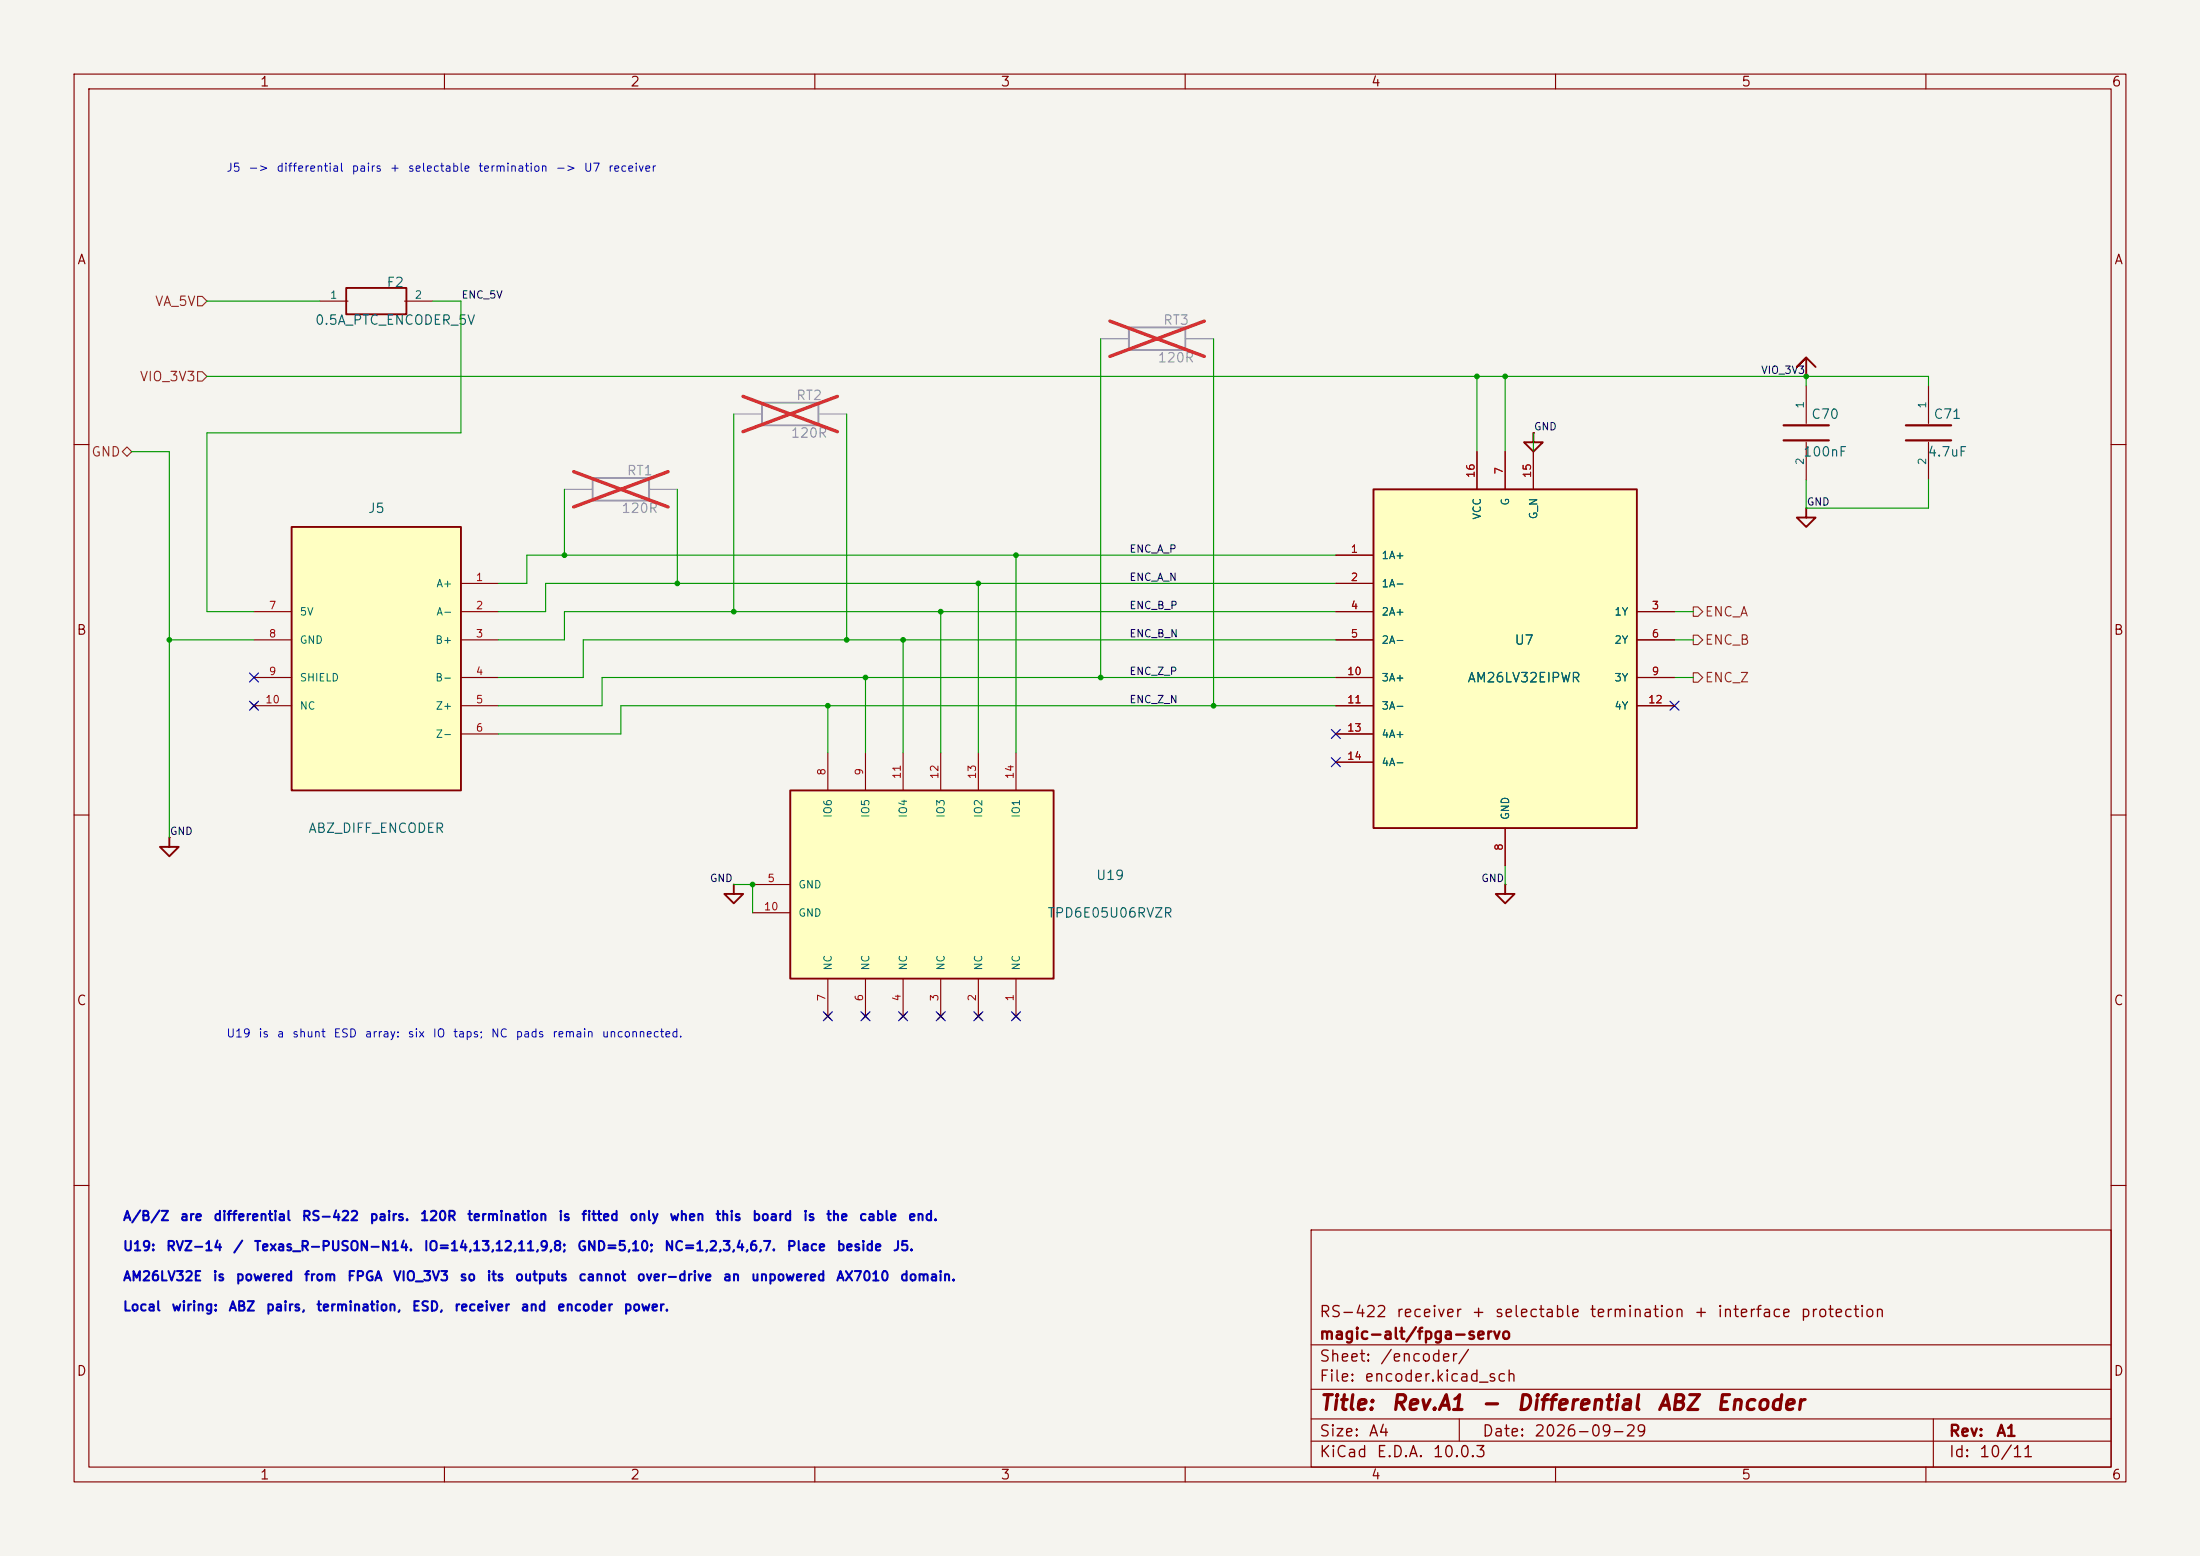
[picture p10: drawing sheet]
(kicad_sch
(version 20260306)
(generator "eeschema")
(generator_version "10.0")
(paper "A4")
(title_block
  (title "Rev.A1 - Differential ABZ Encoder")
  (date "2026-09-29")
  (rev "A1")
  (company "magic-alt/fpga-servo")
  (comment 1 "RS-422 receiver + selectable termination + interface protection"))
(lib_symbols
  (symbol "ax7010_servo_reva:AM26LV32E"
   (pin_names
    (offset 1.016)) (exclude_from_sim no) (in_bom yes) (on_board yes)
   (in_pos_files yes)
   (duplicate_pin_numbers_are_jumpers no)
   (property "Reference" "U" (at 0 27.432 0) (show_name no) (do_not_autoplace no) (effects (font (size 1.27 1.27))))
   (property "Value" "AM26LV32E" (at 0 -27.432 0) (show_name no) (do_not_autoplace no) (effects (font (size 1.27 1.27))))
   (property "Footprint" "" (at 0 0 0) (show_name no) (do_not_autoplace no) (hide yes) (effects (font (size 1.27 1.27))))
   (property "Datasheet" "" (at 0 0 0) (show_name no) (do_not_autoplace no) (hide yes) (effects (font (size 1.27 1.27))))
   (property "Description" "" (at 0 0 0) (show_name no) (do_not_autoplace no) (hide yes) (effects (font (size 1.27 1.27))))
   (symbol "AM26LV32E_0_1"
    (rectangle (start -17.78 22.86) (end 17.78 -22.86) (stroke (width 0.254) (type solid)) (fill (type background))))
   (symbol "AM26LV32E_1_1"
    (pin input line (at -22.86 13.97 0) (length 5.08) (name "1A+" (effects (font (size 1.016 1.016)))) (number "1" (effects (font (size 1.016 1.016)))))
    (pin input line (at -22.86 10.16 0) (length 5.08) (name "1A-" (effects (font (size 1.016 1.016)))) (number "2" (effects (font (size 1.016 1.016)))))
    (pin output line (at 22.86 6.35 180) (length 5.08) (name "1Y" (effects (font (size 1.016 1.016)))) (number "3" (effects (font (size 1.016 1.016)))))
    (pin input line (at -22.86 6.35 0) (length 5.08) (name "2A+" (effects (font (size 1.016 1.016)))) (number "4" (effects (font (size 1.016 1.016)))))
    (pin input line (at -22.86 2.54 0) (length 5.08) (name "2A-" (effects (font (size 1.016 1.016)))) (number "5" (effects (font (size 1.016 1.016)))))
    (pin output line (at 22.86 2.54 180) (length 5.08) (name "2Y" (effects (font (size 1.016 1.016)))) (number "6" (effects (font (size 1.016 1.016)))))
    (pin input line (at 0 27.94 270) (length 5.08) (name "G" (effects (font (size 1.016 1.016)))) (number "7" (effects (font (size 1.016 1.016)))))
    (pin power_in line (at 0 -27.94 90) (length 5.08) (name "GND" (effects (font (size 1.016 1.016)))) (number "8" (effects (font (size 1.016 1.016)))))
    (pin output line (at 22.86 -2.54 180) (length 5.08) (name "3Y" (effects (font (size 1.016 1.016)))) (number "9" (effects (font (size 1.016 1.016)))))
    (pin input line (at -22.86 -2.54 0) (length 5.08) (name "3A+" (effects (font (size 1.016 1.016)))) (number "10" (effects (font (size 1.016 1.016)))))
    (pin input line (at -22.86 -6.35 0) (length 5.08) (name "3A-" (effects (font (size 1.016 1.016)))) (number "11" (effects (font (size 1.016 1.016)))))
    (pin output line (at 22.86 -6.35 180) (length 5.08) (name "4Y" (effects (font (size 1.016 1.016)))) (number "12" (effects (font (size 1.016 1.016)))))
    (pin input line (at -22.86 -10.16 0) (length 5.08) (name "4A+" (effects (font (size 1.016 1.016)))) (number "13" (effects (font (size 1.016 1.016)))))
    (pin input line (at -22.86 -13.97 0) (length 5.08) (name "4A-" (effects (font (size 1.016 1.016)))) (number "14" (effects (font (size 1.016 1.016)))))
    (pin input line (at 3.81 27.94 270) (length 5.08) (name "G_N" (effects (font (size 1.016 1.016)))) (number "15" (effects (font (size 1.016 1.016)))))
    (pin power_in line (at -3.81 27.94 270) (length 5.08) (name "VCC" (effects (font (size 1.016 1.016)))) (number "16" (effects (font (size 1.016 1.016))))))
   (embedded_fonts no))
  (symbol "ax7010_servo_reva:C"
   (pin_numbers (hide yes))
   (pin_names
    (offset 0)) (exclude_from_sim no) (in_bom yes) (on_board yes)
   (in_pos_files yes)
   (duplicate_pin_numbers_are_jumpers no)
   (property "Reference" "C" (at 2.54 2.54 0) (show_name no) (do_not_autoplace no) (effects (font (size 1.016 1.016)) (justify left)))
   (property "Value" "C" (at 2.54 -2.54 0) (show_name no) (do_not_autoplace no) (effects (font (size 1.016 1.016)) (justify left)))
   (property "Footprint" "" (at 0 0 0) (show_name no) (do_not_autoplace no) (hide yes) (effects (font (size 1.27 1.27))))
   (property "Datasheet" "" (at 0 0 0) (show_name no) (do_not_autoplace no) (hide yes) (effects (font (size 1.27 1.27))))
   (property "Description" "" (at 0 0 0) (show_name no) (do_not_autoplace no) (hide yes) (effects (font (size 1.27 1.27))))
   (symbol "C_0_1"
    (polyline (pts (xy -3.048 1.016) (xy 3.048 1.016)) (stroke (width 0.3048) (type solid)) (fill (type none)))
    (polyline (pts (xy -3.048 -1.016) (xy 3.048 -1.016)) (stroke (width 0.3048) (type solid)) (fill (type none))))
   (symbol "C_1_1"
    (pin passive line (at 0 6.35 270) (length 5.08) (name "1" (effects (font (size 1.016 1.016)))) (number "1" (effects (font (size 1.016 1.016)))))
    (pin passive line (at 0 -6.35 90) (length 5.08) (name "2" (effects (font (size 1.016 1.016)))) (number "2" (effects (font (size 1.016 1.016))))))
   (embedded_fonts no))
  (symbol "ax7010_servo_reva:ENCODER_DIFF"
   (pin_names
    (offset 1.016)) (exclude_from_sim no) (in_bom yes) (on_board yes)
   (in_pos_files yes)
   (duplicate_pin_numbers_are_jumpers no)
   (property "Reference" "J" (at 0 22.352 0) (show_name no) (do_not_autoplace no) (effects (font (size 1.27 1.27))))
   (property "Value" "ENCODER_DIFF" (at 0 -22.352 0) (show_name no) (do_not_autoplace no) (effects (font (size 1.27 1.27))))
   (property "Footprint" "" (at 0 0 0) (show_name no) (do_not_autoplace no) (hide yes) (effects (font (size 1.27 1.27))))
   (property "Datasheet" "" (at 0 0 0) (show_name no) (do_not_autoplace no) (hide yes) (effects (font (size 1.27 1.27))))
   (property "Description" "" (at 0 0 0) (show_name no) (do_not_autoplace no) (hide yes) (effects (font (size 1.27 1.27))))
   (symbol "ENCODER_DIFF_0_1"
    (rectangle (start -11.43 17.78) (end 11.43 -17.78) (stroke (width 0.254) (type solid)) (fill (type background))))
   (symbol "ENCODER_DIFF_1_1"
    (pin passive line (at -16.51 10.16 0) (length 5.08) (name "A+" (effects (font (size 1.016 1.016)))) (number "1" (effects (font (size 1.016 1.016)))))
    (pin passive line (at -16.51 6.35 0) (length 5.08) (name "A-" (effects (font (size 1.016 1.016)))) (number "2" (effects (font (size 1.016 1.016)))))
    (pin passive line (at -16.51 2.54 0) (length 5.08) (name "B+" (effects (font (size 1.016 1.016)))) (number "3" (effects (font (size 1.016 1.016)))))
    (pin passive line (at -16.51 -2.54 0) (length 5.08) (name "B-" (effects (font (size 1.016 1.016)))) (number "4" (effects (font (size 1.016 1.016)))))
    (pin passive line (at -16.51 -6.35 0) (length 5.08) (name "Z+" (effects (font (size 1.016 1.016)))) (number "5" (effects (font (size 1.016 1.016)))))
    (pin passive line (at -16.51 -10.16 0) (length 5.08) (name "Z-" (effects (font (size 1.016 1.016)))) (number "6" (effects (font (size 1.016 1.016)))))
    (pin passive line (at 16.51 6.35 180) (length 5.08) (name "5V" (effects (font (size 1.016 1.016)))) (number "7" (effects (font (size 1.016 1.016)))))
    (pin passive line (at 16.51 2.54 180) (length 5.08) (name "GND" (effects (font (size 1.016 1.016)))) (number "8" (effects (font (size 1.016 1.016)))))
    (pin passive line (at 16.51 -2.54 180) (length 5.08) (name "SHIELD" (effects (font (size 1.016 1.016)))) (number "9" (effects (font (size 1.016 1.016)))))
    (pin no_connect line (at 16.51 -6.35 180) (length 5.08) (name "NC" (effects (font (size 1.016 1.016)))) (number "10" (effects (font (size 1.016 1.016))))))
   (embedded_fonts no))
  (symbol "ax7010_servo_reva:FUSE"
   (pin_numbers (hide yes))
   (pin_names
    (offset 0)) (exclude_from_sim no) (in_bom yes) (on_board yes)
   (in_pos_files yes)
   (duplicate_pin_numbers_are_jumpers no)
   (property "Reference" "F" (at 0 2.54 0) (show_name no) (do_not_autoplace no) (effects (font (size 1.016 1.016))))
   (property "Value" "FUSE" (at 0 -2.54 0) (show_name no) (do_not_autoplace no) (effects (font (size 1.016 1.016))))
   (property "Footprint" "" (at 0 0 0) (show_name no) (do_not_autoplace no) (hide yes) (effects (font (size 1.27 1.27))))
   (property "Datasheet" "" (at 0 0 0) (show_name no) (do_not_autoplace no) (hide yes) (effects (font (size 1.27 1.27))))
   (property "Description" "" (at 0 0 0) (show_name no) (do_not_autoplace no) (hide yes) (effects (font (size 1.27 1.27))))
   (symbol "FUSE_0_1"
    (rectangle (start -4.064 1.778) (end 4.064 -1.778) (stroke (width 0.254) (type solid)) (fill (type none))))
   (symbol "FUSE_1_1"
    (pin passive line (at -7.62 0 0) (length 3.81) (name "1" (effects (font (size 1.016 1.016)))) (number "1" (effects (font (size 1.016 1.016)))))
    (pin passive line (at 7.62 0 180) (length 3.81) (name "2" (effects (font (size 1.016 1.016)))) (number "2" (effects (font (size 1.016 1.016))))))
   (embedded_fonts no))
  (symbol "ax7010_servo_reva:R"
   (pin_numbers (hide yes))
   (pin_names (offset 0) (hide yes)) (exclude_from_sim no) (in_bom yes) (on_board yes)
   (in_pos_files yes)
   (duplicate_pin_numbers_are_jumpers no)
   (property "Reference" "R" (at 0 2.54 0) (show_name no) (do_not_autoplace no) (effects (font (size 1.016 1.016))))
   (property "Value" "R" (at 0 -2.54 0) (show_name no) (do_not_autoplace no) (effects (font (size 1.016 1.016))))
   (property "Footprint" "" (at 0 0 0) (show_name no) (do_not_autoplace no) (hide yes) (effects (font (size 1.27 1.27))))
   (property "Datasheet" "" (at 0 0 0) (show_name no) (do_not_autoplace no) (hide yes) (effects (font (size 1.27 1.27))))
   (property "Description" "" (at 0 0 0) (show_name no) (do_not_autoplace no) (hide yes) (effects (font (size 1.27 1.27))))
   (symbol "R_0_1"
    (rectangle (start -3.81 1.524) (end 3.81 -1.524) (stroke (width 0.254) (type solid)) (fill (type none))))
   (symbol "R_1_1"
    (pin passive line (at -7.62 0 0) (length 3.81) (name "1" (effects (font (size 1.016 1.016)))) (number "1" (effects (font (size 1.016 1.016)))))
    (pin passive line (at 7.62 0 180) (length 3.81) (name "2" (effects (font (size 1.016 1.016)))) (number "2" (effects (font (size 1.016 1.016))))))
   (embedded_fonts no))
  (symbol "ax7010_servo_reva:TPD6E05U06"
   (pin_names
    (offset 1.016)) (exclude_from_sim no) (in_bom yes) (on_board yes)
   (in_pos_files yes)
   (duplicate_pin_numbers_are_jumpers no)
   (property "Reference" "U" (at 0 22.86 0) (show_name no) (do_not_autoplace no) (effects (font (size 1.27 1.27))))
   (property "Value" "TPD6E05U06" (at 0 -22.86 0) (show_name no) (do_not_autoplace no) (effects (font (size 1.27 1.27))))
   (property "Footprint" "" (at 0 0 0) (show_name no) (do_not_autoplace no) (hide yes) (effects (font (size 1.27 1.27))))
   (property "Datasheet" "" (at 0 0 0) (show_name no) (do_not_autoplace no) (hide yes) (effects (font (size 1.27 1.27))))
   (property "Description" "" (at 0 0 0) (show_name no) (do_not_autoplace no) (hide yes) (effects (font (size 1.27 1.27))))
   (symbol "TPD6E05U06_0_1"
    (rectangle (start -12.7 17.78) (end 12.7 -17.78) (stroke (width 0.254) (type solid)) (fill (type background))))
   (symbol "TPD6E05U06_1_1"
    (pin bidirectional line (at -17.78 12.7 0) (length 5.08) (name "IO1" (effects (font (size 1.016 1.016)))) (number "14" (effects (font (size 1.016 1.016)))))
    (pin bidirectional line (at -17.78 7.62 0) (length 5.08) (name "IO2" (effects (font (size 1.016 1.016)))) (number "13" (effects (font (size 1.016 1.016)))))
    (pin bidirectional line (at -17.78 2.54 0) (length 5.08) (name "IO3" (effects (font (size 1.016 1.016)))) (number "12" (effects (font (size 1.016 1.016)))))
    (pin bidirectional line (at -17.78 -2.54 0) (length 5.08) (name "IO4" (effects (font (size 1.016 1.016)))) (number "11" (effects (font (size 1.016 1.016)))))
    (pin bidirectional line (at -17.78 -7.62 0) (length 5.08) (name "IO5" (effects (font (size 1.016 1.016)))) (number "9" (effects (font (size 1.016 1.016)))))
    (pin bidirectional line (at -17.78 -12.7 0) (length 5.08) (name "IO6" (effects (font (size 1.016 1.016)))) (number "8" (effects (font (size 1.016 1.016)))))
    (pin power_in line (at 0 -22.86 90) (length 5.08) (name "GND" (effects (font (size 1.016 1.016)))) (number "5" (effects (font (size 1.016 1.016)))))
   (pin no_connect line (at 17.78 12.70 180) (length 5.08) (name "NC" (effects (font (size 1.016 1.016)))) (number "1" (effects (font (size 1.016 1.016)))))
(pin no_connect line (at 17.78 7.62 180) (length 5.08) (name "NC" (effects (font (size 1.016 1.016)))) (number "2" (effects (font (size 1.016 1.016)))))
(pin no_connect line (at 17.78 2.54 180) (length 5.08) (name "NC" (effects (font (size 1.016 1.016)))) (number "3" (effects (font (size 1.016 1.016)))))
(pin no_connect line (at 17.78 -2.54 180) (length 5.08) (name "NC" (effects (font (size 1.016 1.016)))) (number "4" (effects (font (size 1.016 1.016)))))
(pin no_connect line (at 17.78 -7.62 180) (length 5.08) (name "NC" (effects (font (size 1.016 1.016)))) (number "6" (effects (font (size 1.016 1.016)))))
(pin no_connect line (at 17.78 -12.70 180) (length 5.08) (name "NC" (effects (font (size 1.016 1.016)))) (number "7" (effects (font (size 1.016 1.016)))))
(pin power_in line (at 3.81 -22.86 90) (length 5.08) (name "GND" (effects (font (size 1.016 1.016)))) (number "10" (effects (font (size 1.016 1.016))))))
   (embedded_fonts no))

(symbol "ax7010_servo_reva:PWR_GND" (pin_names (offset 0) (hide yes)) (pin_numbers (hide yes)) (in_bom no) (on_board no) (in_pos_files no)
(property "Reference" "#PWR" (at 0 0 0) (effects (font (size 1 1)) (hide yes)))
(property "Value" "/GND" (at 0 -4.445 0) (effects (font (size 1 1)) (hide yes)))
(symbol "PWR_GND_0_1" (polyline (pts (xy 0 0) (xy 0 -1.27) (xy -1.27 -1.27) (xy 0 -2.54) (xy 1.27 -1.27) (xy 0 -1.27)) (stroke (width 0.254) (type default)) (fill (type none))))
(symbol "PWR_GND_1_1" (pin passive line (at 0 0 90) (length 0) (name "GND" (effects (font (size 1 1)))) (number "1" (effects (font (size 1 1)))))))

(symbol "ax7010_servo_reva:PWR_VIO_3V3" (pin_names (offset 0) (hide yes)) (pin_numbers (hide yes)) (in_bom no) (on_board no) (in_pos_files no)
(property "Reference" "#PWR" (at 0 0 0) (effects (font (size 1 1)) (hide yes)))
(property "Value" "/VIO_3V3" (at 0 4.445 0) (effects (font (size 1 1)) (hide yes)))
(symbol "PWR_VIO_3V3_0_1" (polyline (pts (xy 0 0) (xy 0 2.54) (xy -1.27 1.27) (xy 0 2.54) (xy 1.27 1.27)) (stroke (width 0.254) (type default)) (fill (type none))))
(symbol "PWR_VIO_3V3_1_1" (pin passive line (at 0 0 90) (length 0) (name "VIO_3V3" (effects (font (size 1 1)))) (number "1" (effects (font (size 1 1))))))))
(text "Local wiring: ABZ pairs, termination, ESD, receiver and encoder power."
  (exclude_from_sim no)
  (at 16.51 177.292 0)
  (effects (font (size 1.27 1.27) (thickness 0.254)
    (bold yes)) (justify left bottom)))
(text "A/B/Z are differential RS-422 pairs. 120R termination is fitted only when this board is the cable end."
  (exclude_from_sim no)
  (at 16.51 165.1 0)
  (effects (font (size 1.27 1.27) (thickness 0.254)
    (bold yes)) (justify left bottom)))
(text "U19: RVZ-14 / Texas_R-PUSON-N14. IO=14,13,12,11,9,8; GND=5,10; NC=1,2,3,4,6,7. Place beside J5."
  (exclude_from_sim no)
  (at 16.51 169.164 0)
  (effects (font (size 1.27 1.27) (thickness 0.254)
    (bold yes)) (justify left bottom)))
(text "AM26LV32E is powered from FPGA VIO_3V3 so its outputs cannot over-drive an unpowered AX7010 domain."
  (exclude_from_sim no)
  (at 16.51 173.228 0)
  (effects (font (size 1.27 1.27) (thickness 0.254)
    (bold yes)) (justify left bottom)))
(symbol
  (lib_id "ax7010_servo_reva:ENCODER_DIFF")
  (at 50.8 88.9 0.0) (mirror y)
  (unit 1)
  (body_style 1)
  (exclude_from_sim no)
  (in_bom yes)
  (on_board yes)
  (in_pos_files yes)
  (dnp no)
  (property "Reference" "J5" (at 50.8 68.58 0) (show_name no) (do_not_autoplace no) (effects (font (size 1.27 1.27))))
  (property "Value" "ABZ_DIFF_ENCODER" (at 50.8 111.76 0) (show_name no) (do_not_autoplace no) (effects (font (size 1.27 1.27))))
  (property "Footprint" "fpga-servo:JILN_3210_2x05_P2.54mm_D1.02" (at 50.8 88.9 0) (hide yes) (show_name no) (do_not_autoplace no) (effects (font (size 1.27 1.27))))
  (property "Datasheet" "https://atta.szlcsc.com/upload/public/pdf/source/20190920/C429963_F9492D44774B1CF9B8CD95C0C24EAA23.pdf" (at 50.8 88.9 0) (show_name no) (do_not_autoplace no) (effects (font (size 1.27 1.27)) (hide yes)))
  (property "Description" "" (at 50.8 88.9 0) (show_name no) (do_not_autoplace no) (effects (font (size 1.27 1.27))) (hide yes))
  (property "MPN" "321010SG0ABK00A01"
 (id 0)
 (at 50.8 88.9 0)
 (effects
  (font (size 1.27 1.27))
  (hide yes)))
  (property "Manufacturer" "JILN(锦凌)"
 (id 1)
 (at 50.8 88.9 0)
 (effects
  (font (size 1.27 1.27))
  (hide yes)))
  (property "LCSC" "C429962"
 (id 2)
 (at 50.8 88.9 0)
 (effects
  (font (size 1.27 1.27))
  (hide yes)))
  (property "Alternate_MPN" "2.54-2*5P简牛"
 (id 3)
 (at 50.8 88.9 0)
 (effects
  (font (size 1.27 1.27))
  (hide yes)))
  (property "Alternate_LCSC" "C5665"
 (id 4)
 (at 50.8 88.9 0)
 (effects
  (font (size 1.27 1.27))
  (hide yes)))
  (property "Sourcing_Status" "China stock verified 2026-10-10; BOOMELE alternate conditional <=1A/pin and manufacturer drawing confirmation; finished holes 1.02+/-0.03mm"
 (id 5)
 (at 50.8 88.9 0)
 (effects
  (font (size 1.27 1.27))
  (hide yes)))
  (property "Alternative_MPN" "2.54-2*5P简牛"
 (id 6)
 (at 50.8 88.9 0)
 (effects
  (font (size 1.27 1.27))
  (hide yes)))
  (property "Alternative_LCSC" "C5665"
 (id 7)
 (at 50.8 88.9 0)
 (effects
  (font (size 1.27 1.27))
  (hide yes)))
  (property "Alternative_Status" "{\"status\": \"CONDITIONAL_CURRENT_AND_OEM_PROVENANCE_REVIEW\", \"family_pdf\": \"/private/tmp/passive-oem/9661.pdf\", \"origin\": \"Mainland China\", \"ratings\": \"1A,-55..105C,contact30mohmmax; not3Aequivalent\", \"land\": \"2.54pitch2rows,1.0finishedholes,0.64squarepins; samecopperpattern\", \"body\": \"L=2.54*n+7.6±.5;width9.0±.1;height8.8±.1;keywidth4.5±.1;tail3.3±.1\", \"provenance\": \"ChineseC9138page suppliesfamilydrawing 简牛2.54-2xnP(3<=n<=40), supplier栏blank; C5665page hasnoPDF. Mechanicalfamilyevidence exists but exactmanufacturerattestationnotproven.\", \"current_application\": \"J5 .5A PTC limits demand; J1 per-pin demand<1A required, system load qualification open.\"}"
 (id 8)
 (at 50.8 88.9 0)
 (effects
  (font (size 1.27 1.27))
  (hide yes)))
  (pin "1")
  (pin "2")
  (pin "3")
  (pin "4")
  (pin "5")
  (pin "6")
  (pin "7")
  (pin "8")
  (pin "9")
  (pin "10"))
(symbol
  (lib_id "ax7010_servo_reva:R")
  (at 83.82 66.04 0.0)
  (unit 1)
  (body_style 1)
  (exclude_from_sim no)
  (in_bom yes)
  (on_board yes)
  (in_pos_files yes)
  (dnp yes)
  (property "Reference" "RT1" (at 86.36 63.5 0) (show_name no) (do_not_autoplace no) (effects (font (size 1.27 1.27))))
  (property "Value" "120R" (at 86.36 68.58 0) (show_name no) (do_not_autoplace no) (effects (font (size 1.27 1.27))))
  (property "Footprint" "Resistor_SMD:R_0603_1608Metric" (at 83.82 66.04 0) (hide yes) (show_name no) (do_not_autoplace no) (effects (font (size 1.27 1.27))))
  (property "Datasheet" "" (at 83.82 66.04 0) (show_name no) (do_not_autoplace no) (effects (font (size 1.27 1.27)) (hide yes)))
  (property "Description" "120R_TERM_DNP" (at 83.82 66.04 0) (show_name no) (do_not_autoplace no) (effects (font (size 1.27 1.27))) (hide yes))
  (pin "1")
  (pin "2"))
(symbol
  (lib_id "ax7010_servo_reva:R")
  (at 106.68 55.88 0.0)
  (unit 1)
  (body_style 1)
  (exclude_from_sim no)
  (in_bom yes)
  (on_board yes)
  (in_pos_files yes)
  (dnp yes)
  (property "Reference" "RT2" (at 109.22 53.34 0) (show_name no) (do_not_autoplace no) (effects (font (size 1.27 1.27))))
  (property "Value" "120R" (at 109.22 58.42 0) (show_name no) (do_not_autoplace no) (effects (font (size 1.27 1.27))))
  (property "Footprint" "Resistor_SMD:R_0603_1608Metric" (at 106.68 55.88 0) (hide yes) (show_name no) (do_not_autoplace no) (effects (font (size 1.27 1.27))))
  (property "Datasheet" "" (at 106.68 55.88 0) (show_name no) (do_not_autoplace no) (effects (font (size 1.27 1.27)) (hide yes)))
  (property "Description" "120R_TERM_DNP" (at 106.68 55.88 0) (show_name no) (do_not_autoplace no) (effects (font (size 1.27 1.27))) (hide yes))
  (pin "1")
  (pin "2"))
(symbol
  (lib_id "ax7010_servo_reva:R")
  (at 156.21 45.72 0.0)
  (unit 1)
  (body_style 1)
  (exclude_from_sim no)
  (in_bom yes)
  (on_board yes)
  (in_pos_files yes)
  (dnp yes)
  (property "Reference" "RT3" (at 158.75 43.18 0) (show_name no) (do_not_autoplace no) (effects (font (size 1.27 1.27))))
  (property "Value" "120R" (at 158.75 48.26 0) (show_name no) (do_not_autoplace no) (effects (font (size 1.27 1.27))))
  (property "Footprint" "Resistor_SMD:R_0603_1608Metric" (at 156.21 45.72 0) (hide yes) (show_name no) (do_not_autoplace no) (effects (font (size 1.27 1.27))))
  (property "Datasheet" "" (at 156.21 45.72 0) (show_name no) (do_not_autoplace no) (effects (font (size 1.27 1.27)) (hide yes)))
  (property "Description" "120R_TERM_DNP" (at 156.21 45.72 0) (show_name no) (do_not_autoplace no) (effects (font (size 1.27 1.27))) (hide yes))
  (pin "1")
  (pin "2"))
(symbol
  (lib_id "ax7010_servo_reva:AM26LV32E")
  (at 203.2 88.9 0.0)
  (unit 1)
  (body_style 1)
  (exclude_from_sim no)
  (in_bom yes)
  (on_board yes)
  (in_pos_files yes)
  (dnp no)
  (property "Reference" "U7" (at 205.74 86.36 0) (show_name no) (do_not_autoplace no) (effects (font (size 1.27 1.27))))
  (property "Value" "AM26LV32EIPWR" (at 205.74 91.44 0) (show_name no) (do_not_autoplace no) (effects (font (size 1.27 1.27))))
  (property "Footprint" "Package_SO:TSSOP-16_4.4x5mm_P0.65mm" (at 203.2 88.9 0) (hide yes) (show_name no) (do_not_autoplace no) (effects (font (size 1.27 1.27))))
  (property "Datasheet" "https://www.ti.com/lit/ds/symlink/am26lv32e.pdf" (at 203.2 88.9 0) (show_name no) (do_not_autoplace no) (effects (font (size 1.27 1.27)) (hide yes)))
  (property "Description" "" (at 203.2 88.9 0) (show_name no) (do_not_autoplace no) (effects (font (size 1.27 1.27))) (hide yes))
  (pin "1")
  (pin "2")
  (pin "3")
  (pin "4")
  (pin "5")
  (pin "6")
  (pin "7")
  (pin "8")
  (pin "9")
  (pin "10")
  (pin "11")
  (pin "12")
  (pin "13")
  (pin "14")
  (pin "15")
  (pin "16")
 (property "Manufacturer" "TI(德州仪器)" (at 203.2 88.9 0) (hide yes) (effects (font (size 1.016 1.016))))
(property "MPN" "AM26LV32EIPWR" (at 203.2 88.9 0) (hide yes) (effects (font (size 1.016 1.016))))

 (property "LCSC" "C404024" (at 0 0 0) (effects (font (size 1.27 1.27)) (hide yes)))

 (property "Sourcing_Status" "Existing critical part retained; single-source exception; stock checked 2026-10-10" (at 0 0 0) (effects (font (size 1.27 1.27)) (hide yes))))
(symbol
  (lib_id "ax7010_servo_reva:FUSE")
  (at 50.8 40.64 0.0)
  (unit 1)
  (body_style 1)
  (exclude_from_sim no)
  (in_bom yes)
  (on_board yes)
  (in_pos_files yes)
  (dnp no)
  (property "Reference" "F2" (at 53.34 38.1 0) (show_name no) (do_not_autoplace no) (effects (font (size 1.27 1.27))))
  (property "Value" "0.5A_PTC_ENCODER_5V" (at 53.34 43.18 0) (show_name no) (do_not_autoplace no) (effects (font (size 1.27 1.27))))
  (property "Footprint" "Fuse:Fuse_1812_4532Metric" (at 50.8 40.64 0) (hide yes) (show_name no) (do_not_autoplace no) (effects (font (size 1.27 1.27))))
  (property "Datasheet" "https://atta.szlcsc.com/upload/public/pdf/source/20230515/141EC6E8F2A6D78FC40635A196E31E08.pdf" (at 50.8 40.64 0) (show_name no) (do_not_autoplace no) (effects (font (size 1.27 1.27)) (hide yes)))
  (property "Description" "" (at 50.8 40.64 0) (show_name no) (do_not_autoplace no) (effects (font (size 1.27 1.27))) (hide yes))
  (property "MPN" "ASMD1812-050"
 (id 0)
 (at 50.8 40.64 0)
 (effects
  (font (size 1.27 1.27))
  (hide yes)))
  (property "Manufacturer" "JDTfuse(集电通)"
 (id 1)
 (at 50.8 40.64 0)
 (effects
  (font (size 1.27 1.27))
  (hide yes)))
  (property "LCSC" "C135358"
 (id 2)
 (at 50.8 40.64 0)
 (effects
  (font (size 1.27 1.27))
  (hide yes)))
  (property "Alternate_MPN" "MF-MSMF050-2"
 (id 3)
 (at 50.8 40.64 0)
 (effects
  (font (size 1.27 1.27))
  (hide yes)))
  (property "Alternate_LCSC" "C17313"
 (id 4)
 (at 50.8 40.64 0)
 (effects
  (font (size 1.27 1.27))
  (hide yes)))
  (property "Sourcing_Status" "China stock2790 checked2026-10-10; local ambient<=85C; hold0.45A at40C; Bourns alternate land review required"
 (id 5)
 (at 50.8 40.64 0)
 (effects
  (font (size 1.27 1.27))
  (hide yes)))
  (property "Alternative_MPN" "MF-MSMF050-2"
 (id 6)
 (at 50.8 40.64 0)
 (effects
  (font (size 1.27 1.27))
  (hide yes)))
  (property "Alternative_LCSC" "C17313"
 (id 7)
 (at 50.8 40.64 0)
 (effects
  (font (size 1.27 1.27))
  (hide yes)))
  (property "Alternative_Status" "CONDITIONAL: Bourns OEM land differs; ambient<=85C and derated hold current validation"
 (id 8)
 (at 50.8 40.64 0)
 (effects
  (font (size 1.27 1.27))
  (hide yes)))
  (pin "1")
  (pin "2"))
(symbol
  (lib_id "ax7010_servo_reva:C")
  (at 243.84 58.42 0.0)
  (unit 1)
  (body_style 1)
  (exclude_from_sim no)
  (in_bom yes)
  (on_board yes)
  (in_pos_files yes)
  (dnp no)
  (property "Reference" "C70" (at 246.38 55.88 0) (show_name no) (do_not_autoplace no) (effects (font (size 1.27 1.27))))
  (property "Value" "100nF" (at 246.38 60.96 0) (show_name no) (do_not_autoplace no) (effects (font (size 1.27 1.27))))
  (property "Footprint" "Capacitor_SMD:C_0603_1608Metric" (at 243.84 58.42 0) (hide yes) (show_name no) (do_not_autoplace no) (effects (font (size 1.27 1.27))))
  (property "Datasheet" "https://atta.szlcsc.com/upload/public/pdf/source/20260730/02F3503A6D76391150EDFB346112EFA5.pdf" (at 243.84 58.42 0) (show_name no) (do_not_autoplace no) (effects (font (size 1.27 1.27)) (hide yes)))
  (property "Description" "100nF_VIO" (at 243.84 58.42 0) (show_name no) (do_not_autoplace no) (effects (font (size 1.27 1.27))) (hide yes))
  (pin "1")
  (pin "2")

 (property "Manufacturer" "FH(风华)" (at 0 0 0) (effects (font (size 1.27 1.27)) (hide yes)))

 (property "MPN" "0603B104K500NT" (at 0 0 0) (effects (font (size 1.27 1.27)) (hide yes)))

 (property "LCSC" "C30926" (at 0 0 0) (effects (font (size 1.27 1.27)) (hide yes)))

 (property "Sourcing_Status" "Prototype candidate; OEM reviewed; stock checked 2026-10-10; not production-qualified" (at 0 0 0) (effects (font (size 1.27 1.27)) (hide yes)))

 (property "Alternative_MPN" "CL10B104KB8NNNC" (at 0 0 0) (effects (font (size 1.27 1.27)) (hide yes)))

 (property "Alternative_LCSC" "C1591" (at 0 0 0) (effects (font (size 1.27 1.27)) (hide yes)))

 (property "Alternative_Status" "READY_FOR_PROTOTYPE" (at 0 0 0) (effects (font (size 1.27 1.27)) (hide yes))))
(symbol
  (lib_id "ax7010_servo_reva:C")
  (at 260.35 58.42 0.0)
  (unit 1)
  (body_style 1)
  (exclude_from_sim no)
  (in_bom yes)
  (on_board yes)
  (in_pos_files yes)
  (dnp no)
  (property "Reference" "C71" (at 262.89 55.88 0) (show_name no) (do_not_autoplace no) (effects (font (size 1.27 1.27))))
  (property "Value" "4.7uF" (at 262.89 60.96 0) (show_name no) (do_not_autoplace no) (effects (font (size 1.27 1.27))))
  (property "Footprint" "Capacitor_SMD:C_0805_2012Metric" (at 260.35 58.42 0) (hide yes) (show_name no) (do_not_autoplace no) (effects (font (size 1.27 1.27))))
  (property "Datasheet" "https://atta.szlcsc.com/upload/public/pdf/source/20260717/7FA3951AEFD121FDE352DC2C40859DA4.pdf" (at 260.35 58.42 0) (show_name no) (do_not_autoplace no) (effects (font (size 1.27 1.27)) (hide yes)))
  (property "Description" "4.7uF_VIO" (at 260.35 58.42 0) (show_name no) (do_not_autoplace no) (effects (font (size 1.27 1.27))) (hide yes))
  (pin "1")
  (pin "2")

 (property "Manufacturer" "HRE(芯声)" (at 0 0 0) (effects (font (size 1.27 1.27)) (hide yes)))

 (property "MPN" "CGA0805X7R475K250MT" (at 0 0 0) (effects (font (size 1.27 1.27)) (hide yes)))

 (property "LCSC" "C6119942" (at 0 0 0) (effects (font (size 1.27 1.27)) (hide yes)))

 (property "Sourcing_Status" "Prototype candidate; OEM reviewed; stock checked 2026-10-10; not production-qualified" (at 0 0 0) (effects (font (size 1.27 1.27)) (hide yes)))

 (property "Alternative_MPN" "CL21B475KOFNNNE" (at 0 0 0) (effects (font (size 1.27 1.27)) (hide yes)))

 (property "Alternative_LCSC" "C107365" (at 0 0 0) (effects (font (size 1.27 1.27)) (hide yes)))

 (property "Alternative_Status" "READY_FOR_PROTOTYPE" (at 0 0 0) (effects (font (size 1.27 1.27)) (hide yes))))
(symbol
  (lib_id "ax7010_servo_reva:TPD6E05U06")
  (at 124.46 119.38 270)
  (unit 1)
  (body_style 1)
  (exclude_from_sim no)
  (in_bom yes)
  (on_board yes)
  (in_pos_files yes)
  (dnp no)
  (property "Reference" "U19" (at 149.86 118.11 90) (show_name no) (do_not_autoplace no) (effects (font (size 1.27 1.27))))
  (property "Value" "TPD6E05U06RVZR" (at 149.86 123.19 90) (show_name no) (do_not_autoplace no) (effects (font (size 1.27 1.27))))
  (property "Footprint" "Package_SON:Texas_R-PUSON-N14" (at 124.46 119.38 0) (hide yes) (show_name no) (do_not_autoplace no) (effects (font (size 1.27 1.27))))
  (property "Datasheet" "https://www.ti.com/lit/ds/symlink/tpd6e05u06.pdf" (at 124.46 119.38 0) (show_name no) (do_not_autoplace no) (effects (font (size 1.27 1.27)) (hide yes)))
  (property "Description" "" (at 124.46 119.38 0) (show_name no) (do_not_autoplace no) (effects (font (size 1.27 1.27))) (hide yes))
  (pin "14")
  (pin "13")
  (pin "12")
  (pin "11")
  (pin "9")
  (pin "8")
  (pin "5")
 (property "Manufacturer" "TI(德州仪器)" (at 124.46 119.38 0) (hide yes) (effects (font (size 1.016 1.016))))
(property "MPN" "TPD6E05U06RVZR" (at 124.46 119.38 0) (hide yes) (effects (font (size 1.016 1.016))))
(pin "1")(pin "2")(pin "3")(pin "4")(pin "6")(pin "7")(pin "10")
 (property "LCSC" "C962978" (at 0 0 0) (effects (font (size 1.27 1.27)) (hide yes)))

 (property "Sourcing_Status" "Existing critical part retained; single-source exception; stock checked 2026-10-10" (at 0 0 0) (effects (font (size 1.27 1.27)) (hide yes))))
(wire (pts (xy 67.31 78.74) (xy 71.12 78.74)) (stroke (width 0.1524) (type default)))
(wire (pts (xy 71.12 78.74) (xy 71.12 74.93)) (stroke (width 0.1524) (type default)))
(wire (pts (xy 71.12 74.93) (xy 180.34 74.93)) (stroke (width 0.1524) (type default)))
(wire (pts (xy 137.16 101.6) (xy 137.16 74.93)) (stroke (width 0.1524) (type default)))
(label "ENC_A_P" (at 152.4 74.93 0) (effects (font (size 1 1)) (justify left bottom)))
(wire (pts (xy 67.31 82.55) (xy 73.66 82.55)) (stroke (width 0.1524) (type default)))
(wire (pts (xy 73.66 82.55) (xy 73.66 78.74)) (stroke (width 0.1524) (type default)))
(wire (pts (xy 73.66 78.74) (xy 180.34 78.74)) (stroke (width 0.1524) (type default)))
(wire (pts (xy 132.08 101.6) (xy 132.08 78.74)) (stroke (width 0.1524) (type default)))
(label "ENC_A_N" (at 152.4 78.74 0) (effects (font (size 1 1)) (justify left bottom)))
(wire (pts (xy 67.31 86.36) (xy 76.2 86.36)) (stroke (width 0.1524) (type default)))
(wire (pts (xy 76.2 86.36) (xy 76.2 82.55)) (stroke (width 0.1524) (type default)))
(wire (pts (xy 76.2 82.55) (xy 180.34 82.55)) (stroke (width 0.1524) (type default)))
(wire (pts (xy 127.0 101.6) (xy 127.0 82.55)) (stroke (width 0.1524) (type default)))
(label "ENC_B_P" (at 152.4 82.55 0) (effects (font (size 1 1)) (justify left bottom)))
(wire (pts (xy 67.31 91.44) (xy 78.74 91.44)) (stroke (width 0.1524) (type default)))
(wire (pts (xy 78.74 91.44) (xy 78.74 86.36)) (stroke (width 0.1524) (type default)))
(wire (pts (xy 78.74 86.36) (xy 180.34 86.36)) (stroke (width 0.1524) (type default)))
(wire (pts (xy 121.92 101.6) (xy 121.92 86.36)) (stroke (width 0.1524) (type default)))
(label "ENC_B_N" (at 152.4 86.36 0) (effects (font (size 1 1)) (justify left bottom)))
(wire (pts (xy 67.31 95.25) (xy 81.28 95.25)) (stroke (width 0.1524) (type default)))
(wire (pts (xy 81.28 95.25) (xy 81.28 91.44)) (stroke (width 0.1524) (type default)))
(wire (pts (xy 81.28 91.44) (xy 180.34 91.44)) (stroke (width 0.1524) (type default)))
(wire (pts (xy 116.84 101.6) (xy 116.84 91.44)) (stroke (width 0.1524) (type default)))
(label "ENC_Z_P" (at 152.4 91.44 0) (effects (font (size 1 1)) (justify left bottom)))
(wire (pts (xy 67.31 99.06) (xy 83.82 99.06)) (stroke (width 0.1524) (type default)))
(wire (pts (xy 83.82 99.06) (xy 83.82 95.25)) (stroke (width 0.1524) (type default)))
(wire (pts (xy 83.82 95.25) (xy 180.34 95.25)) (stroke (width 0.1524) (type default)))
(wire (pts (xy 111.76 101.6) (xy 111.76 95.25)) (stroke (width 0.1524) (type default)))
(label "ENC_Z_N" (at 152.4 95.25 0) (effects (font (size 1 1)) (justify left bottom)))
(wire (pts (xy 76.2 66.04) (xy 76.2 74.93)) (stroke (width 0.1524) (type default)))
(wire (pts (xy 91.44 66.04) (xy 91.44 78.74)) (stroke (width 0.1524) (type default)))
(wire (pts (xy 99.06 55.88) (xy 99.06 82.55)) (stroke (width 0.1524) (type default)))
(wire (pts (xy 114.3 55.88) (xy 114.3 86.36)) (stroke (width 0.1524) (type default)))
(wire (pts (xy 148.59 45.72) (xy 148.59 91.44)) (stroke (width 0.1524) (type default)))
(wire (pts (xy 163.83 45.72) (xy 163.83 95.25)) (stroke (width 0.1524) (type default)))
(wire (pts (xy 43.18 40.64) (xy 27.94 40.64)) (stroke (width 0.1524) (type default)))
(wire (pts (xy 17.78 60.96) (xy 22.86 60.96)) (stroke (width 0.1524) (type default)))
(wire (pts (xy 22.86 60.96) (xy 22.86 86.36)) (stroke (width 0.1524) (type default)))
(wire (pts (xy 58.42 40.64) (xy 62.23 40.64)) (stroke (width 0.1524) (type default)))
(wire (pts (xy 62.23 40.64) (xy 62.23 58.42)) (stroke (width 0.1524) (type default)))
(wire (pts (xy 62.23 58.42) (xy 27.94 58.42)) (stroke (width 0.1524) (type default)))
(wire (pts (xy 27.94 58.42) (xy 27.94 82.55)) (stroke (width 0.1524) (type default)))
(wire (pts (xy 27.94 82.55) (xy 34.29 82.55)) (stroke (width 0.1524) (type default)))
(label "ENC_5V" (at 62.23 40.64 0) (effects (font (size 1 1)) (justify left bottom)))
(wire (pts (xy 34.29 86.36) (xy 22.86 86.36)) (stroke (width 0.1524) (type default)))
(wire (pts (xy 22.86 86.36) (xy 22.86 113.03)) (stroke (width 0.1524) (type default)))
(label "GND" (at 22.86 113.03 0) (effects (font (size 1 1)) (justify left bottom)))
(wire (pts (xy 199.39 60.96) (xy 199.39 50.8)) (stroke (width 0.1524) (type default)))
(wire (pts (xy 199.39 50.8) (xy 260.35 50.8)) (stroke (width 0.1524) (type default)))
(wire (pts (xy 260.35 50.8) (xy 260.35 52.07)) (stroke (width 0.1524) (type default)))
(wire (pts (xy 203.2 60.96) (xy 203.2 50.8)) (stroke (width 0.1524) (type default)))
(wire (pts (xy 243.84 52.07) (xy 243.84 50.8)) (stroke (width 0.1524) (type default)))
(label "VIO_3V3" (at 243.84 50.8 0) (effects (font (size 1 1)) (justify right bottom)))
(wire (pts (xy 27.94 50.8) (xy 199.39 50.8)) (stroke (width 0.1524) (type default)))
(wire (pts (xy 243.84 64.77) (xy 243.84 68.58)) (stroke (width 0.1524) (type default)))
(wire (pts (xy 243.84 68.58) (xy 260.35 68.58)) (stroke (width 0.1524) (type default)))
(wire (pts (xy 260.35 68.58) (xy 260.35 64.77)) (stroke (width 0.1524) (type default)))
(label "GND" (at 243.84 68.58 0) (effects (font (size 1 1)) (justify left bottom)))
(wire (pts (xy 226.06 82.55) (xy 228.6 82.55)) (stroke (width 0.1524) (type default)))
(wire (pts (xy 226.06 86.36) (xy 228.6 86.36)) (stroke (width 0.1524) (type default)))
(wire (pts (xy 226.06 91.44) (xy 228.6 91.44)) (stroke (width 0.1524) (type default)))
(text "J5 -> differential pairs + selectable termination -> U7 receiver" (at 30.48 22.86 0) (effects (font (size 1.1 1.1)) (justify left)))
(text "U19 is a shunt ESD array: six IO taps; NC pads remain unconnected." (at 30.48 139.7 0) (effects (font (size 1.1 1.1)) (justify left)))
(no_connect (at 34.29 91.44))
(no_connect (at 34.29 95.25))
(wire (pts (xy 203.2 116.84) (xy 203.2 119.38)) (stroke (width 0.1524) (type default)))
(label "GND" (at 203.2 119.38 0) (effects (font (size 1 1)) (justify right bottom)))
(no_connect (at 226.06 95.25))
(no_connect (at 180.34 99.06))
(no_connect (at 180.34 102.87))
(wire (pts (xy 207.01 60.96) (xy 207.01 58.42)) (stroke (width 0.1524) (type default)))
(label "GND" (at 207.01 58.42 0) (effects (font (size 1 1)) (justify left bottom)))
(wire (pts (xy 101.6 119.38) (xy 99.06 119.38)) (stroke (width 0.1524) (type default)))
(label "GND" (at 99.06 119.38 0) (effects (font (size 1 1)) (justify right bottom)))
(no_connect (at 137.16 137.16))
(no_connect (at 132.08 137.16))
(no_connect (at 127.0 137.16))
(no_connect (at 121.92 137.16))
(no_connect (at 116.84 137.16))
(no_connect (at 111.76 137.16))

(hierarchical_label "ENC_Z"
  (shape output)
  (at 228.6 91.44 0)
  (effects (font (size 1.27 1.27)) (justify left)))
(hierarchical_label "VIO_3V3"
  (shape input)
  (at 27.94 50.8 180)
  (effects (font (size 1.27 1.27)) (justify right)))
(hierarchical_label "GND"
  (shape bidirectional)
  (at 17.78 60.96 180)
  (effects (font (size 1.27 1.27)) (justify right)))
(hierarchical_label "VA_5V"
  (shape input)
  (at 27.94 40.64 180)
  (effects (font (size 1.27 1.27)) (justify right)))
(hierarchical_label "ENC_A"
  (shape output)
  (at 228.6 82.55 0)
  (effects (font (size 1.27 1.27)) (justify left)))
(hierarchical_label "ENC_B"
  (shape output)
  (at 228.6 86.36 0)
  (effects (font (size 1.27 1.27)) (justify left)))
(junction (at 111.76 95.25) (diameter 0.635) (color 0 0 0 0))
(junction (at 116.84 91.44) (diameter 0.635) (color 0 0 0 0))
(junction (at 99.06 82.55) (diameter 0.635) (color 0 0 0 0))
(junction (at 101.6 119.38) (diameter 0.635) (color 0 0 0 0))
(junction (at 199.39 50.8) (diameter 0.635) (color 0 0 0 0))
(junction (at 121.92 86.36) (diameter 0.635) (color 0 0 0 0))
(junction (at 91.44 78.74) (diameter 0.635) (color 0 0 0 0))
(junction (at 76.2 74.93) (diameter 0.635) (color 0 0 0 0))
(junction (at 22.86 86.36) (diameter 0.635) (color 0 0 0 0))
(junction (at 114.3 86.36) (diameter 0.635) (color 0 0 0 0))
(junction (at 203.2 50.8) (diameter 0.635) (color 0 0 0 0))
(junction (at 127.0 82.55) (diameter 0.635) (color 0 0 0 0))
(junction (at 132.08 78.74) (diameter 0.635) (color 0 0 0 0))
(junction (at 243.84 50.8) (diameter 0.635) (color 0 0 0 0))
(junction (at 137.16 74.93) (diameter 0.635) (color 0 0 0 0))
(junction (at 148.59 91.44) (diameter 0.635) (color 0 0 0 0))
(junction (at 163.83 95.25) (diameter 0.635) (color 0 0 0 0))

(wire (pts (xy 101.6 119.38) (xy 101.6 123.19)) (stroke (width 0.1524) (type default)))



(symbol (lib_id "ax7010_servo_reva:PWR_GND") (at 22.86 113.03 0) (unit 1) (in_bom no) (on_board no) (in_pos_files no)
(property "Reference" "#PWR2401" (at 22.86 113.03 0) (effects (font (size 1 1)) (hide yes)))
(property "Value" "/GND" (at 22.86 113.03 0) (effects (font (size 1 1)) (hide yes)))
(pin "1"))
(symbol (lib_id "ax7010_servo_reva:PWR_VIO_3V3") (at 243.84 50.8 0) (unit 1) (in_bom no) (on_board no) (in_pos_files no)
(property "Reference" "#PWR2402" (at 243.84 50.8 0) (effects (font (size 1 1)) (hide yes)))
(property "Value" "/VIO_3V3" (at 243.84 50.8 0) (effects (font (size 1 1)) (hide yes)))
(pin "1"))
(symbol (lib_id "ax7010_servo_reva:PWR_GND") (at 243.84 68.58 0) (unit 1) (in_bom no) (on_board no) (in_pos_files no)
(property "Reference" "#PWR2403" (at 243.84 68.58 0) (effects (font (size 1 1)) (hide yes)))
(property "Value" "/GND" (at 243.84 68.58 0) (effects (font (size 1 1)) (hide yes)))
(pin "1"))
(symbol (lib_id "ax7010_servo_reva:PWR_GND") (at 203.2 119.38 0) (unit 1) (in_bom no) (on_board no) (in_pos_files no)
(property "Reference" "#PWR2404" (at 203.2 119.38 0) (effects (font (size 1 1)) (hide yes)))
(property "Value" "/GND" (at 203.2 119.38 0) (effects (font (size 1 1)) (hide yes)))
(pin "1"))
(symbol (lib_id "ax7010_servo_reva:PWR_GND") (at 207.01 58.42 0) (unit 1) (in_bom no) (on_board no) (in_pos_files no)
(property "Reference" "#PWR2405" (at 207.01 58.42 0) (effects (font (size 1 1)) (hide yes)))
(property "Value" "/GND" (at 207.01 58.42 0) (effects (font (size 1 1)) (hide yes)))
(pin "1"))
(symbol (lib_id "ax7010_servo_reva:PWR_GND") (at 99.06 119.38 0) (unit 1) (in_bom no) (on_board no) (in_pos_files no)
(property "Reference" "#PWR2406" (at 99.06 119.38 0) (effects (font (size 1 1)) (hide yes)))
(property "Value" "/GND" (at 99.06 119.38 0) (effects (font (size 1 1)) (hide yes)))
(pin "1")))
